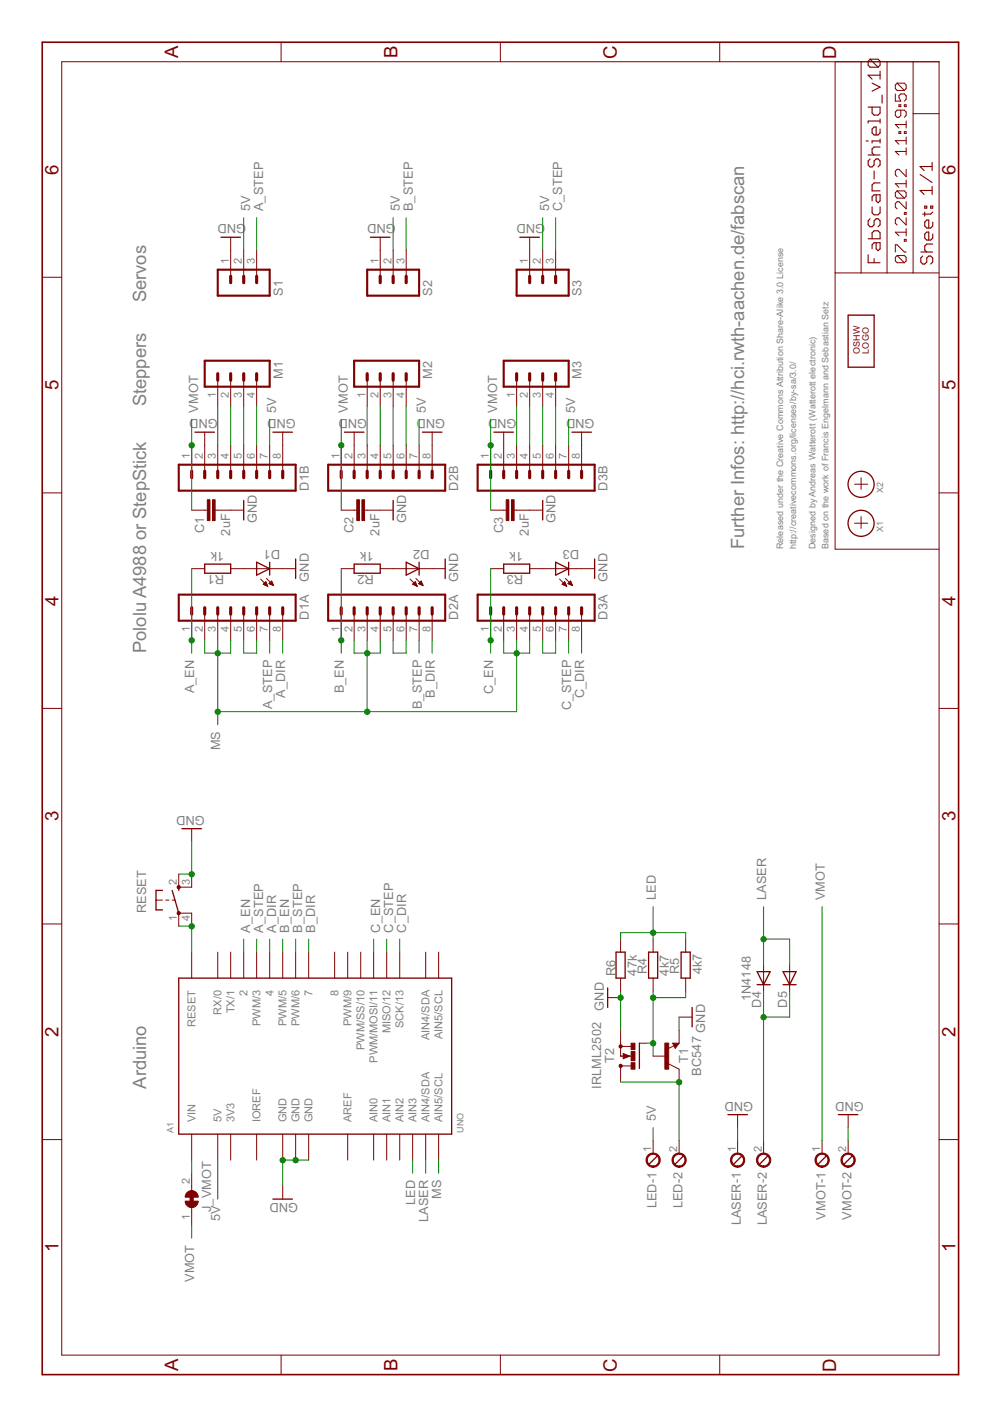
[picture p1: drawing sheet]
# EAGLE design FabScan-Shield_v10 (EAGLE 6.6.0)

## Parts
A1  UNO  [UNO]
C1  2uF  C-EUC0603  [C0603]
C2  2uF  C-EUC0603  [C0603]
C3  2uF  C-EUC0603  [C0603]
D1  LEDCHIPLED_0603  [CHIPLED_0603]
D1A  MA08-1  [MA08-1]
D1B  MA08-1  [MA08-1]
D2  LEDCHIPLED_0603  [CHIPLED_0603]
D2A  MA08-1  [MA08-1]
D2B  MA08-1  [MA08-1]
D3  LEDCHIPLED_0603  [CHIPLED_0603]
D3A  MA08-1  [MA08-1]
D3B  MA08-1  [MA08-1]
D4  1N4148  1N4148DO35-7  [DO35-7]
D5  DIODE-SOD106-R  [SOD106-R]
J_VMOT  SJ  [SJ]
LASER  MPT2  [2POL254]
LED  MPT2  [2POL254]
LOGO2  OSHW_LOGO_6MILX0100-NT  [OSHW_6X100_NOTEXT]
M1  MA04-1  [MA04-1]
M2  MA04-1  [MA04-1]
M3  MA04-1  [MA04-1]
R1  1k  R-EU_R0603  [R0603]
R2  1k  R-EU_R0603  [R0603]
R3  1k  R-EU_R0603  [R0603]
R4  4k7  R-EU_0204/7  [0204/7]
R5  4k7  R-EU_R0603  [R0603]
R6  47k  R-EU_R0603  [R0603]
RESET  SW_SMDS  [SW_SMD4]
S1  MA03-1  [MA03-1]
S2  MA03-1  [MA03-1]
S3  MA03-1  [MA03-1]
T1  BC547  [TO92]
T2  IRLML2502  [MICRO3]
VMOT  MPT2  [2POL254]
X1  PASSER  [PASSER]
X2  PASSER  [PASSER]

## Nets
5V: A1.5V D1B.7 D2B.7 D3B.7 LED.1 S1.2 S2.2 S3.2
A_1A: D1B.5 M1.3
A_1B: D1B.6 M1.4
A_2A: D1B.4 M1.2
A_2B: D1B.3 M1.1
A_DIR: A1.4 D1A.8
A_EN: A1.2 D1A.1 R1.1
A_RST: D1A.5 D1A.6
A_STEP: A1.3(PWM/3) D1A.7 S1.3
B_1A: D2B.5 M2.3
B_1B: D2B.6 M2.4
B_2A: D2B.4 M2.2
B_2B: D2B.3 M2.1
B_DIR: A1.7 D2A.8
B_EN: A1.5(PWM/5) D2A.1 R2.1
B_STEP: A1.6(PWM/6) D2A.7 S2.3
C_1A: D3B.5 M3.3
C_1B: D3B.6 M3.4
C_2A: D3B.4 M3.2
C_2B: D3B.3 M3.1
C_DIR: A1.13(SCK/13) D3A.8
C_EN: A1.11(PWM/MOSI/11) D3A.1 R3.1
C_STEP: A1.12(MISO/12) D3A.7 S3.3
GND: A1.GND@1(GND) A1.GND@2(GND) A1.GND@3(GND) C1.2 C2.2 C3.2 D1.C D1B.2 D1B.8 D2.C D2B.2 D2B.8 D3.C D3B.2 D3B.8 LASER.1 R6.2 RESET.2(S) RESET.3(S1) S1.1 S2.1 S3.1 T1.1(E) T2.2(S) VMOT.2
LASER: A1.AIN4(AIN4/SDA) D4.A D5.A
LED: A1.AIN3 R4.1 R5.2 R6.1
MS: A1.AIN5(AIN5/SCL) D1A.2 D1A.3 D1A.4 D2A.2 D2A.3 D2A.4 D3A.2 D3A.3 D3A.4
N$1: D4.C D5.C LASER.2
N$2: D2.A R2.2
N$3: D3.A R3.2
N$6: LED.2 T1.3(C) T2.3(D)
N$8: R4.2 R5.1 T1.2(B) T2.1(G)
N$12: D1.A R1.2
N$20: D2A.5 D2A.6
N$28: D3A.5 D3A.6
RST: A1.RST(RESET) RESET.1(P) RESET.4(P1)
VIN: A1.VIN J_VMOT.2
VMOT: C1.1 C2.1 C3.1 D1B.1 D2B.1 D3B.1 J_VMOT.1 VMOT.1
Unconnected: A1.0(RX/0) A1.1(TX/1) A1.8 A1.9(PWM/9) A1.10(PWM/SS/10) A1.AIN0 A1.AIN1 A1.AIN2 A1.SCL(AIN5/SCL) A1.SDA(AIN4/SDA)

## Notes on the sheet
- Arduino | Pololu A4988 or StepStick | Steppers | Servos
- Further Infos: http://hci.rwth-aachen.de/fabscan
- Released under the Creative Commons Attribution Share-Alike License
- http://creativecommons.org/licenses/by-sa/4.0/
- Designed by Andreas Watterott (Watterott electronic)
- Based on the work of Francis Engelmann and Sebastian Setz

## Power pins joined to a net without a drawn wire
3V3: A1.3V3
AREF: A1.AREF
IOREF: A1.IOREF
